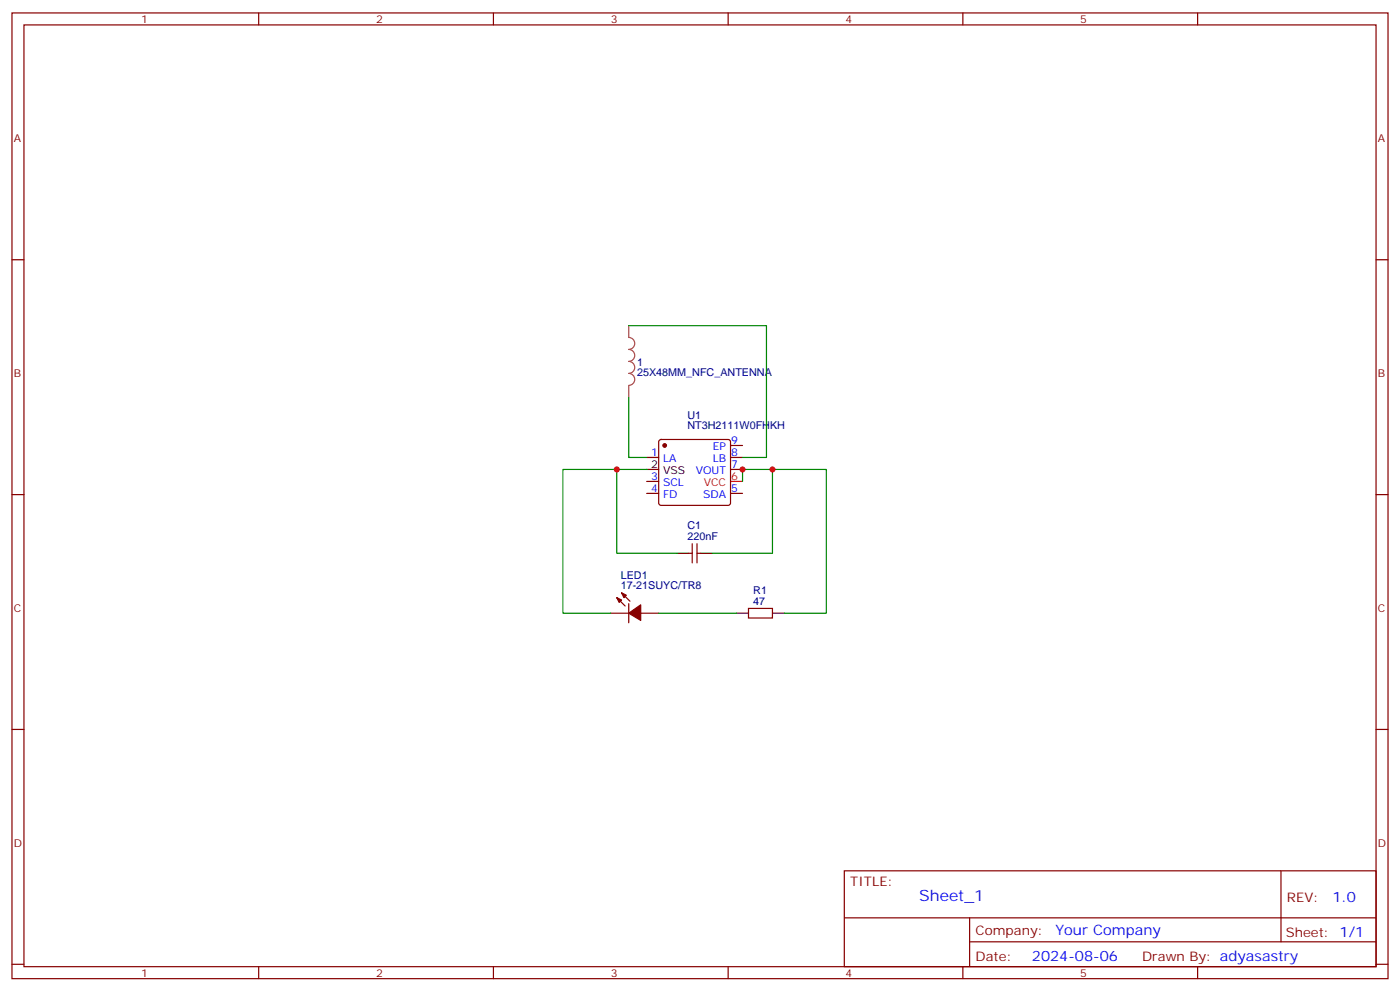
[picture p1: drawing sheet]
<svg xmlns="http://www.w3.org/2000/svg" width="412mm" height="292mm" viewBox="0 0 412 292" stroke-linecap="round" stroke-linejoin="round" font-family="sans-serif">
<g fill="none" stroke="#870000" stroke-width=".35">
<path d="M3.5 3.8h405.4v284.3h-405.4zM7.1 7.3h398.2v277.3h-398.2zM76.2 3.8v3.5M145.3 3.8v3.5M214.5 3.8v3.5M283.6 3.8v3.5M352.8 3.8v3.5M3.5 76.5h3.6M405.3 76.5h3.6M190.5 134.7h3.5M194.3 129.6l.4-.2h19.8l.5 .2 .2 .5v18l-.2 .5-.5 .2h-19.8l-.5-.2-.2-.5v-18zM215.2 131.2h3.5"/>
<path d="M215.2 134.7h3.5M215.2 138.2h3.5M3.5 145.6h3.6M190.5 145.3h3.5M190.5 141.7h3.5M215.2 145.3h3.5M405.3 145.6h3.6M181.7 176l2.4 2.4M183.1 174.6l2.5 2.4M185.2 177.7v5.7M202.8 162.9h1.1M203.9 160.1v5.6"/>
<path d="M205.3 160.1v5.6M205.3 162.9h1.1M220.5 179.1h7v2.9h-7zM179.9 180.6h5.3M188.7 180.6h5.3M3.5 214.8h3.6M405.3 214.8h3.6M248.7 256.4h156.6v28.2h-156.6zM377.3 256.4v20.9M248.7 270.2h156.5M285.6 277.3h119.6M285.6 270.2v14.2"/>
<path d="M3.5 283.9h3.6M76.2 284.6v3.5M145.3 284.6v3.5M214.5 284.6v3.5M283.6 284.6v3.5M352.8 284.6v3.5M405.3 283.9h3.6"/>
</g>
<path d="M215.2 141.7h3.5" fill="none" stroke="#f00" stroke-width=".35"/>
<path d="M190.5 138.2h3.5M199.3 162.9h3.5M206.4 162.9h3.5M217 180.6h3.5M227.5 180.6h3.6" fill="none" stroke="#000" stroke-width=".35"/>
<g fill="#870000" stroke="#870000" stroke-width=".35">
<path d="M181.7 176l1.4 .7-.7 .7z"/>
<path d="M183.1 174.6l1.4 .7-.7 .7z"/>
<path d="M185.2 180.6l3.5-2.5v4.6z"/>
<circle cx="195.8" cy="131.2" r=".53"/>
</g>
<path d="M185.2 95.9v3.5a1.76 1.76 0 0 1 1.8 1.7 1.76 1.76 0 0 1-1.8 1.8 1.76 1.76 0 0 1 1.8 1.7 1.76 1.76 0 0 1-1.8 1.8 1.76 1.76 0 0 1 1.8 1.8 1.76 1.76 0 0 1-1.8 1.7 1.76 1.76 0 0 1 1.8 1.8 1.76 1.76 0 0 1-1.8 1.8M185.2 113.6v3.5" fill="none" stroke="#a64a4a" stroke-width=".35"/>
<path d="M185.2 95.9h40.6v38.8h-7.1M185.2 117.1v17.6h5.3M181.7 138.2h-15.9v42.4h14.1M190.5 138.2h-8.8v24.7h17.6M227.5 138.2h15.9v42.4h-12.3M218.7 141.7v-3.5h8.8v24.7h-17.6M194 180.6h23" fill="none" stroke="#008700" stroke-width=".35"/>
<g fill="#c00">
<circle cx="218.7" cy="138.2" r=".88"/>
<circle cx="227.5" cy="138.2" r=".88"/>
<circle cx="181.7" cy="138.2" r=".88"/>
</g>
<text font-size="4.6" fill="#00f" x="270.8" y="265.4">Sheet_1</text>
<g font-size="4.2" fill="#00f">
<text x="392.5" y="265.7">1.0</text>
<text x="310.9" y="275.2">Your Company</text>
<text x="304" y="283">2024-08-06</text>
</g>
<g font-size="3.9" fill="#800">
<text x="250.5" y="261">TITLE:</text>
<text x="379.1" y="265.7">REV:</text>
<text x="287.4" y="275.2">Company:</text>
<text x="378.7" y="275.8">Sheet: 1/1</text>
<text x="287.4" y="282.9">Date:</text>
<text x="336.4" y="282.9">Drawn By: adyasastry</text>
</g>
<g font-size="3.2" fill="#800">
<text x="41.6" y="6.8">1</text>
<text x="110.8" y="6.8">2</text>
<text x="179.9" y="6.8">3</text>
<text x="249.1" y="6.8">4</text>
<text x="318.2" y="6.8">5</text>
<text x="4.1" y="41.9">A</text>
<text x="405.9" y="41.9">A</text>
<text x="4.1" y="111.1">B</text>
<text x="405.9" y="111.1">B</text>
<text x="4.1" y="180.2">C</text>
<text x="405.9" y="180.2">C</text>
<text x="4.1" y="249.3">D</text>
<text x="405.9" y="249.3">D</text>
<text x="41.6" y="287.6">1</text>
<text x="110.8" y="287.6">2</text>
<text x="179.9" y="287.6">3</text>
<text x="249.1" y="287.6">4</text>
<text x="318.2" y="287.6">5</text>
</g>
<g font-size="3.2" fill="#000080">
<text x="187.7" y="107.7">1</text>
<text x="187.7" y="110.8">25X48MM_NFC_ANTENNA</text>
<text x="202.5" y="123.3">U1</text>
<text x="202.5" y="126.4">NT3H2111W0FHKH</text>
<text x="202.5" y="155.9">C1</text>
<text x="202.5" y="159">220nF</text>
<text x="182.9" y="173.5">17-21SUYC/TR8</text>
<text x="182.9" y="170.4">LED1</text>
<text x="221.9" y="178.1">47</text>
<text x="221.9" y="174.9">R1</text>
</g>
<g font-size="3.2" fill="#00f">
<text x="215.4" y="130.8">9</text>
<text x="191.8" y="134.3">1</text>
<text x="195.3" y="136.1">LA</text>
<text x="209.9" y="136.1">LB</text>
<text x="210" y="132.6">EP</text>
<text x="215.4" y="134.3">8</text>
<text x="215.4" y="137.9">7</text>
<text x="191.8" y="141.4">3</text>
<text x="195.3" y="143.2">SCL</text>
<text x="204.9" y="139.6">VOUT</text>
<text x="191.8" y="144.9">4</text>
<text x="195.3" y="146.7">FD</text>
<text x="207.1" y="146.7">SDA</text>
<text x="215.4" y="144.9">5</text>
</g>
<g font-size="3.2">
<text x="191.8" y="137.9">2</text>
<text x="195.3" y="139.6">VSS</text>
</g>
<g font-size="3.2" fill="#f00">
<text x="207.3" y="143.2">VCC</text>
<text x="215.4" y="141.4">6</text>
</g>
</svg>
